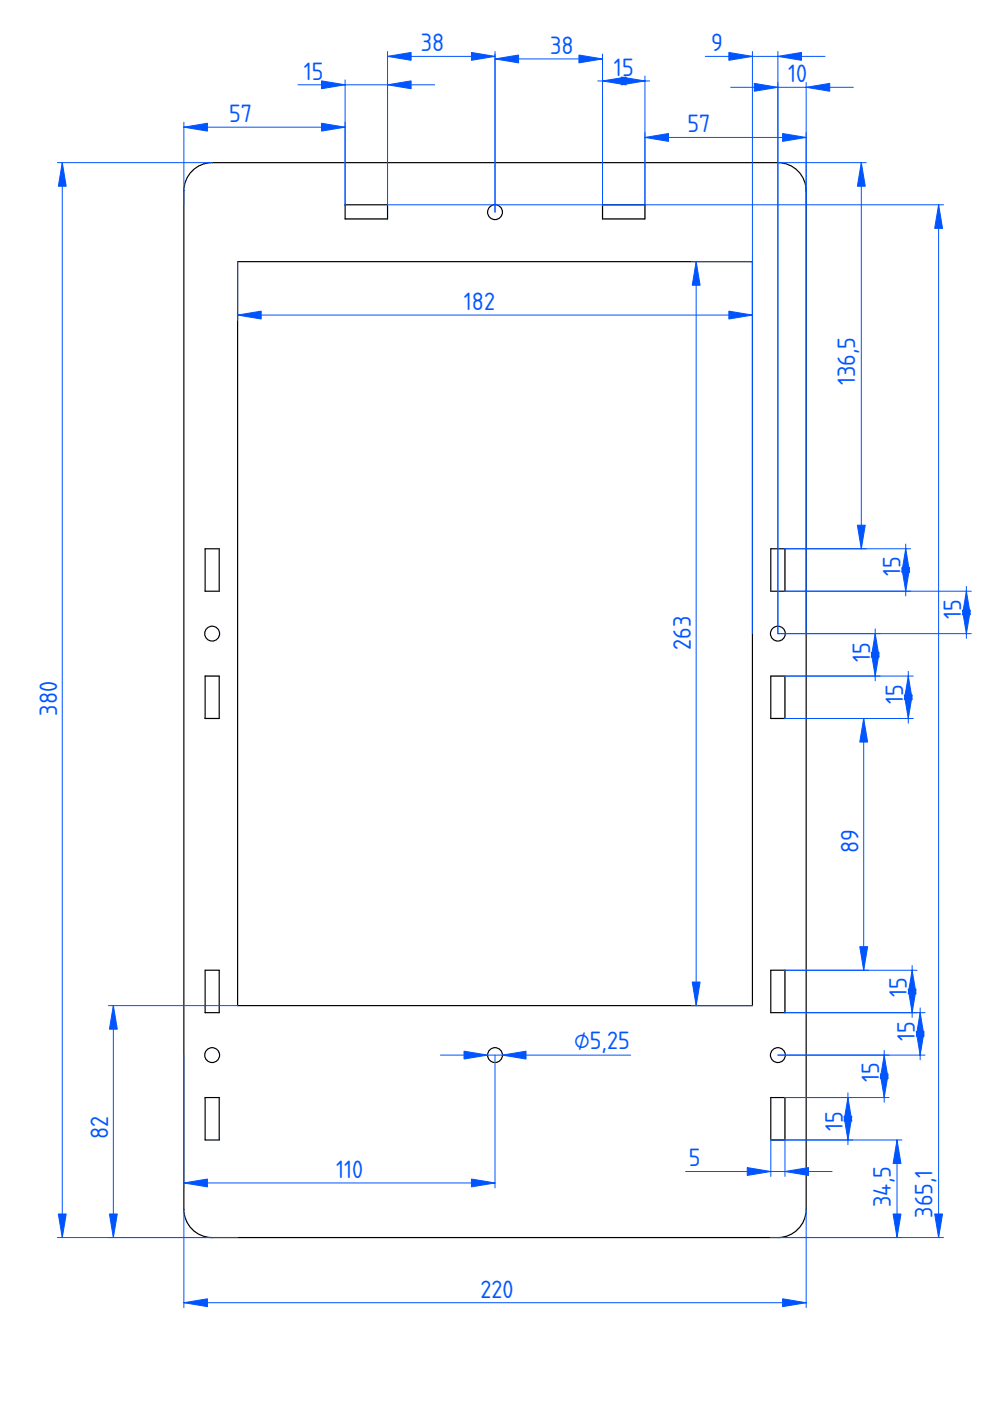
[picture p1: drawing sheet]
<svg xmlns="http://www.w3.org/2000/svg" width="210mm" height="297mm" viewBox="0 0 210 297" stroke-linecap="round" stroke-linejoin="round" font-family="sans-serif">
<g fill="none" stroke="#000" stroke-width=".25">
<path d="M40.7 36.2a6 6 0 0 1 4.3-1.7h119.9a6 6 0 0 1 6 6v215.9a6 6 0 0 1-6 6h-119.9a6 6 0 0 1-6-6v-215.9a6 6 0 0 1 1.7-4.3zM50.4 55.5h109.1v157.7h-109.1zM73.2 43.4h9v3h-9zM127.7 43.4h9v3h-9zM43.5 116.4h3v8.9h-3zM163.4 116.4h3v8.9h-3zM43.5 143.3h3v9h-3zM163.4 143.3h3v9h-3zM43.5 205.7h3v9h-3zM163.4 205.7h3v9h-3zM43.5 232.7h3v9h-3zM163.4 232.7h3v9h-3z"/>
<circle cx="105" cy="45" r="1.57"/>
<circle cx="45" cy="134.3" r="1.57"/>
<circle cx="164.9" cy="134.3" r="1.57"/>
<circle cx="45" cy="223.7" r="1.57"/>
<circle cx="105" cy="223.7" r="1.57"/>
<circle cx="164.9" cy="223.7" r="1.57"/>
</g>
<g fill="none" stroke="#0054ff" stroke-width=".21">
<path d="M149.5 12h25.4M154.9 18.5h26M159.5 10.9v123.4M164.9 10.9v123.4M170.9 17.5v116.8M12.2 34.5h32.8M13.2 34.5v227.9M50.4 55.5v12.3M82.2 43.4h117.8M146.6 55.5h12.9M147.6 55.5v157.7M199 43.4v219"/>
<path d="M50.4 66.8h109.1M146.6 213.2h12.9M39 256.4v20.8M170.9 256.4v20.8M12.2 262.4h32.8M39 276.2h131.9M164.9 262.4h35.1"/>
</g>
<g fill="#0054ff" stroke="#0054ff" stroke-width=".21">
<path d="M13.2 34.5l.8 5h-1.6z"/>
<path d="M12.4 257.4h1.6l-.8 5z"/>
<path d="M165.9 275.4l5 .8-5 .8z"/>
<path d="M39 276.2l5-.8v1.6z"/>
<path d="M146.8 208.2h1.6l-.8 5z"/>
<path d="M147.6 55.5l.8 5h-1.6z"/>
<path d="M154.5 66l5 .8-5 .8z"/>
<path d="M50.4 66.8l5-.8v1.6z"/>
<path d="M159.9 17.7l5 .8-5 .8z"/>
<path d="M170.9 18.5l5-.8v1.6z"/>
<path d="M164.9 12l5-.9v1.7z"/>
<path d="M154.5 11.1l5 .9-5 .8z"/>
<path d="M198.2 257.4h1.6l-.8 5z"/>
<path d="M199 43.4l.8 5h-1.6z"/>
</g>
<g fill="none" stroke="#05f" stroke-width=".21">
<path d="M63.2 18h29M73.2 16.9v26.5M82.2 10.9v32.5M82.2 12h22.8M105 10.9v34.1M105 12.5h22.7M126.7 17.2h11M127.7 11.5v31.9M136.7 16.1v27.3M39 25.9v17.5M39 27h34.2M136.7 29.1h34.2"/>
<path d="M164.9 34.5h18.8M170.9 28.1v15.3M182.6 34.5v81.9M166.4 116.4h26.7M192 115.4v10.9M164.9 134.3h41M166.4 125.3h39.5M185.6 133.3v11M204.9 124.3v11M166.4 152.3h27.2M166.4 143.3h27.2M183.1 152.3v53.4"/>
<path d="M192.6 142.3v11M23 213.2h27.4M24 213.2v49.2M166.4 214.7h29.7M166.4 205.7h28M193.4 204.7v11M195.1 213.7v11M39 223.7v28.1M93.4 223.7h40.3M105 223.7v28.1M164.9 223.7h31.2M166.4 232.7h22.1"/>
<path d="M179.8 231.7v11M187.5 222.7v11M39 250.8h66M145.4 248.4h31M166.4 241.7v7.7M190.2 241.7v20.7M191.2 241.7h-27.8v7.7M23 262.4h27.4M163.4 262.4h27.8"/>
</g>
<g fill="#05f" stroke="#05f" stroke-width=".21">
<path d="M190.2 241.7l.8 5h-1.6z"/>
<path d="M189.4 257.4h1.6l-.8 5z"/>
<path d="M179.8 232.7l.8 5h-1.7z"/>
<path d="M178.9 236.7h1.7l-.8 5z"/>
<path d="M187.5 223.7l.8 5h-1.7z"/>
<path d="M186.6 227.7h1.7l-.8 5z"/>
<path d="M195.1 214.7l.8 5h-1.6z"/>
<path d="M194.3 218.7h1.6l-.8 5z"/>
<path d="M192.6 209.7h1.6l-.8 5z"/>
<path d="M193.4 205.7l.8 5h-1.6z"/>
<path d="M183.1 152.3l.9 5h-1.7z"/>
<path d="M182.3 200.7h1.7l-.9 5z"/>
<path d="M182.6 34.5l.8 5h-1.6z"/>
<path d="M181.8 111.4h1.6l-.8 5z"/>
<path d="M191.7 147.3h1.7l-.8 5z"/>
<path d="M192.6 143.3l.8 5h-1.7z"/>
<path d="M185.6 134.3l.8 5h-1.7z"/>
<path d="M184.7 138.3h1.7l-.8 5z"/>
<path d="M204.9 125.3l.8 5h-1.6z"/>
<path d="M204.1 129.3h1.6l-.8 5z"/>
<path d="M192 116.4l.9 4.9h-1.7z"/>
<path d="M191.2 120.3h1.7l-.9 5z"/>
<path d="M100 250l5 .8-5 .8z"/>
<path d="M39 250.8l5-.8v1.6z"/>
<path d="M166.4 248.4l5-.9v1.7z"/>
<path d="M158.4 247.5l5 .9-5 .8z"/>
<path d="M106.5 223.7l5-.8v1.6z"/>
<path d="M98.4 222.9l5 .8-5 .8z"/>
<path d="M68.2 26.1l5 .9-5 .8z"/>
<path d="M39 27l5-.9v1.7z"/>
<path d="M82.2 18l5-.9v1.7z"/>
<path d="M68.2 17.1l5 .9-5 .8z"/>
<path d="M100 11.1l5 .9-5 .8z"/>
<path d="M82.2 12l5-.9v1.7z"/>
<path d="M122.7 11.7l5 .8-5 .8z"/>
<path d="M105 12.5l5-.8v1.6z"/>
<path d="M127.7 17.2l5-.9v1.7z"/>
<path d="M131.7 16.3l5 .9-5 .8z"/>
<path d="M136.7 29.1l5-.8v1.7z"/>
<path d="M165.9 28.3l5 .8-5 .9z"/>
<path d="M24 213.2l.9 5h-1.7z"/>
<path d="M23.2 257.4h1.7l-.9 5z"/>
</g>
<g font-size="5" fill="#05f">
<text x="89.2" y="10.9">38</text>
<text x="116.7" y="11.4">38</text>
<text x="64.4" y="16.9">15</text>
<text x="130.2" y="16.1">15</text>
<text x="48.6" y="25.9">57</text>
<text x="145.8" y="28">57</text>
<text x="181.3" y="81.7" transform="rotate(-90 181.3 81.7)">136,5</text>
<text x="190.9" y="122" transform="rotate(-90 190.9 122)">15</text>
<text x="203.8" y="131.3" transform="rotate(-90 203.8 131.3)">15</text>
<text x="184.5" y="140.3" transform="rotate(-90 184.5 140.3)">15</text>
<text x="191.5" y="149.3" transform="rotate(-90 191.5 149.3)">15</text>
<text x="182" y="180.9" transform="rotate(-90 182 180.9)">89</text>
<text x="192.3" y="211.4" transform="rotate(-90 192.3 211.4)">15</text>
<text x="194" y="220.7" transform="rotate(-90 194 220.7)">15</text>
<text x="121.7" y="222.4">⌀5,25</text>
<text x="186.4" y="229.4" transform="rotate(-90 186.4 229.4)">15</text>
<text x="178.7" y="239.8" transform="rotate(-90 178.7 239.8)">15</text>
<text x="22.9" y="241.5" transform="rotate(-90 22.9 241.5)">82</text>
<text x="71.3" y="249.7">110</text>
<text x="146.1" y="247.3">5</text>
<text x="188.9" y="255.9" transform="rotate(-90 188.9 255.9)">34,5</text>
</g>
<g font-size="5" fill="#0054ff">
<text x="150.8" y="10.9">9</text>
<text x="167.1" y="17.4">10</text>
<text x="98.3" y="65.7">182</text>
<text x="146.5" y="137.7" transform="rotate(-90 146.5 137.7)">263</text>
<text x="12.1" y="151.7" transform="rotate(-90 12.1 151.7)">380</text>
<text x="197.7" y="258.2" transform="rotate(-90 197.7 258.2)">365,1</text>
<text x="101.9" y="275.1">220</text>
</g>
</svg>
